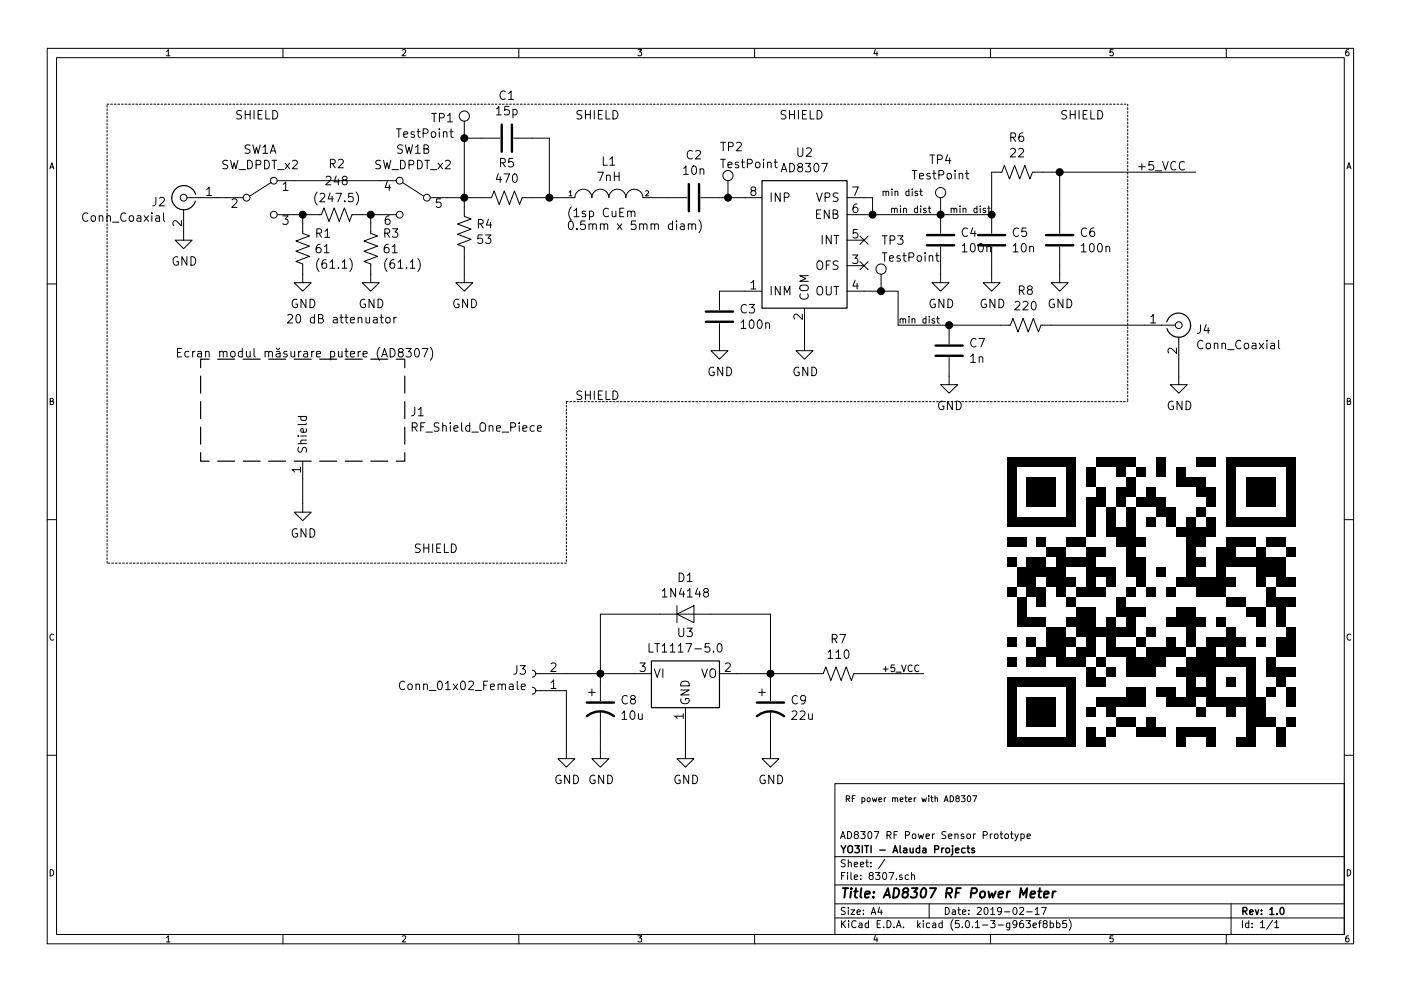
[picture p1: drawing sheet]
EESchema Schematic File Version 4
LIBS:8307-cache
EELAYER 26 0
EELAYER END
$Descr A4 11693 8268
encoding utf-8
Sheet 1 1
Title "AD8307 RF Power Meter"
Date "2019-02-17"
Rev "1.0"
Comp "YO3ITI - Alauda Projects"
Comment1 "AD8307 RF Power Sensor Prototype"
Comment2 ""
Comment3 ""
Comment4 ""
$EndDescr
$Comp
L Device:RF_Shield_One_Piece J1
U 1 1
P 3650 3600
F 0 "J1" H 4280 3591 50  0000 L CNN
F 1 "RF_Shield_One_Piece" H 4280 3500 50  0000 L CNN
F 2 "RF_Shielding:Laird_Technologies_BMI-S-209-F_29.36x18.50mm" H 3650 3500 50  0001 C CNN
F 3 "~" H 3650 3500 50  0001 C CNN
	1    3650 3600
	1    0    0    -1  
$EndComp
$Comp
L power:GND #PWR0101
U 1 1
P 3650 4150
F 0 "#PWR0101" H 3650 3900 50  0001 C CNN
F 1 "GND" H 3655 3977 50  0000 C CNN
F 2 "" H 3650 4150 50  0001 C CNN
F 3 "" H 3650 4150 50  0001 C CNN
	1    3650 4150
	1    0    0    -1  
$EndComp
Wire Wire Line
	3650 4000 3650 4150
$Comp
L 8307-rescue:AD8307-Amplifier_Logarithmic U2
U 1 1
P 6600 2650
F 0 "U2" H 6600 3217 50  0000 C CNN
F 1 "AD8307" H 6600 3126 50  0000 C CNN
F 2 "Package_SO:SOIC-8_3.9x4.9mm_P1.27mm" H 6350 3250 50  0001 C CNN
F 3 "http://www.analog.com/media/en/technical-documentation/data-sheets/AD8307.pdf" H 6350 3250 50  0001 C CNN
	1    6600 2650
	1    0    0    -1  
$EndComp
Text Notes 7050 6700 0    50   ~ 0
RF power meter with AD8307
$Comp
L power:GND #PWR05
U 1 1
P 6600 3200
F 0 "#PWR05" H 6600 2950 50  0001 C CNN
F 1 "GND" H 6605 3027 50  0000 C CNN
F 2 "" H 6600 3200 50  0001 C CNN
F 3 "" H 6600 3200 50  0001 C CNN
	1    6600 3200
	1    0    0    -1  
$EndComp
Text Notes 2900 3300 0    50   ~ 0
Ecran modul măsurare putere (AD8307)
$Comp
L Regulator_Linear:LT1117-5.0 U3
U 1 1
P 5900 5150
F 0 "U3" H 5900 5392 50  0000 C CNN
F 1 "LT1117-5.0" H 5900 5301 50  0000 C CNN
F 2 "Package_TO_SOT_SMD:SOT-223" H 5900 5150 50  0001 C CNN
F 3 "http://cds.linear.com/docs/en/datasheet/1117fd.pdf" H 5900 5150 50  0001 C CNN
	1    5900 5150
	1    0    0    -1  
$EndComp
$Comp
L Connector:Conn_Coaxial J2
U 1 1
P 2950 2350
F 0 "J2" H 3050 2326 50  0000 L CNN
F 1 "Conn_Coaxial" H 3050 2235 50  0000 L CNN
F 2 "Connector_Coaxial:SMA_Amphenol_901-144_Vertical" H 2950 2350 50  0001 C CNN
F 3 " ~" H 2950 2350 50  0001 C CNN
	1    2950 2350
	-1   0    0    -1  
$EndComp
$Comp
L power:GND #PWR04
U 1 1
P 6100 3200
F 0 "#PWR04" H 6100 2950 50  0001 C CNN
F 1 "GND" H 6105 3027 50  0000 C CNN
F 2 "" H 6100 3200 50  0001 C CNN
F 3 "" H 6100 3200 50  0001 C CNN
	1    6100 3200
	1    0    0    -1  
$EndComp
$Comp
L Device:C C3
U 1 1
P 6100 3050
F 0 "C3" H 6215 3096 50  0000 L CNN
F 1 "100n" H 6215 3005 50  0000 L CNN
F 2 "Capacitor_SMD:C_0603_1608Metric" H 6138 2900 50  0001 C CNN
F 3 "~" H 6100 3050 50  0001 C CNN
	1    6100 3050
	1    0    0    -1  
$EndComp
Wire Wire Line
	6100 2900 6250 2900
$Comp
L power:GND #PWR01
U 1 1
P 2950 2550
F 0 "#PWR01" H 2950 2300 50  0001 C CNN
F 1 "GND" H 2955 2377 50  0000 C CNN
F 2 "" H 2950 2550 50  0001 C CNN
F 3 "" H 2950 2550 50  0001 C CNN
	1    2950 2550
	1    0    0    -1  
$EndComp
$Comp
L Switch:SW_DPDT_x2 SW1
U 1 1
P 3400 2350
F 0 "SW1" H 3400 2635 50  0000 C CNN
F 1 "SW_DPDT_x2" H 3400 2544 50  0000 C CNN
F 2 "Button_Switch_SMD:SW_SPDT_CK-JS102011SAQN" H 3400 2350 50  0001 C CNN
F 3 "" H 3400 2350 50  0001 C CNN
	1    3400 2350
	1    0    0    -1  
$EndComp
$Comp
L Switch:SW_DPDT_x2 SW1
U 2 1
P 4300 2350
F 0 "SW1" H 4300 2635 50  0000 C CNN
F 1 "SW_DPDT_x2" H 4300 2544 50  0000 C CNN
F 2 "Button_Switch_SMD:SW_SPDT_CK-JS102011SAQN" H 4300 2350 50  0001 C CNN
F 3 "" H 4300 2350 50  0001 C CNN
	2    4300 2350
	-1   0    0    -1  
$EndComp
$Comp
L Device:R_US R2
U 1 1
P 3850 2450
F 0 "R2" V 3550 2450 50  0000 C CNN
F 1 "248" V 3650 2450 50  0000 C CNN
F 2 "Resistor_SMD:R_0603_1608Metric_Pad1.05x0.95mm_HandSolder" V 3890 2440 50  0001 C CNN
F 3 "~" H 3850 2450 50  0001 C CNN
F 4 "(247.5)" V 3750 2450 50  0000 C CNN "Calculated value"
	1    3850 2450
	0    1    1    0   
$EndComp
$Comp
L Device:R_US R1
U 1 1
P 3650 2650
F 0 "R1" H 3718 2741 50  0000 L CNN
F 1 "61" H 3718 2650 50  0000 L CNN
F 2 "Resistor_SMD:R_0603_1608Metric_Pad1.05x0.95mm_HandSolder" V 3690 2640 50  0001 C CNN
F 3 "~" H 3650 2650 50  0001 C CNN
F 4 "(61.1)" H 3718 2559 50  0000 L CNN "Calculated value"
	1    3650 2650
	1    0    0    -1  
$EndComp
$Comp
L Device:R_US R3
U 1 1
P 4050 2650
F 0 "R3" H 4118 2741 50  0000 L CNN
F 1 "61" H 4118 2650 50  0000 L CNN
F 2 "Resistor_SMD:R_0603_1608Metric_Pad1.05x0.95mm_HandSolder" V 4090 2640 50  0001 C CNN
F 3 "~" H 4050 2650 50  0001 C CNN
F 4 "(61.1)" H 4118 2559 50  0000 L CNN "Calculated value"
	1    4050 2650
	1    0    0    -1  
$EndComp
Wire Wire Line
	3600 2250 4100 2250
Wire Wire Line
	3600 2450 3650 2450
Wire Wire Line
	3650 2500 3650 2450
Connection ~ 3650 2450
Wire Wire Line
	3650 2450 3700 2450
Wire Wire Line
	4000 2450 4050 2450
Wire Wire Line
	4050 2500 4050 2450
Connection ~ 4050 2450
Wire Wire Line
	4050 2450 4100 2450
$Comp
L power:GND #PWR02
U 1 1
P 3650 2800
F 0 "#PWR02" H 3650 2550 50  0001 C CNN
F 1 "GND" H 3655 2627 50  0000 C CNN
F 2 "" H 3650 2800 50  0001 C CNN
F 3 "" H 3650 2800 50  0001 C CNN
	1    3650 2800
	1    0    0    -1  
$EndComp
$Comp
L power:GND #PWR03
U 1 1
P 4050 2800
F 0 "#PWR03" H 4050 2550 50  0001 C CNN
F 1 "GND" H 4055 2627 50  0000 C CNN
F 2 "" H 4050 2800 50  0001 C CNN
F 3 "" H 4050 2800 50  0001 C CNN
	1    4050 2800
	1    0    0    -1  
$EndComp
$Comp
L Device:R_US R4
U 1 1
P 4600 2550
F 0 "R4" H 4668 2596 50  0000 L CNN
F 1 "53" H 4668 2505 50  0000 L CNN
F 2 "Resistor_SMD:R_0603_1608Metric_Pad1.05x0.95mm_HandSolder" V 4640 2540 50  0001 C CNN
F 3 "~" H 4600 2550 50  0001 C CNN
	1    4600 2550
	1    0    0    -1  
$EndComp
$Comp
L Device:R_US R5
U 1 1
P 4850 2350
F 0 "R5" V 4645 2350 50  0000 C CNN
F 1 "470" V 4736 2350 50  0000 C CNN
F 2 "Resistor_SMD:R_0603_1608Metric_Pad1.05x0.95mm_HandSolder" V 4890 2340 50  0001 C CNN
F 3 "~" H 4850 2350 50  0001 C CNN
	1    4850 2350
	0    1    1    0   
$EndComp
$Comp
L Device:C C1
U 1 1
P 4850 2000
F 0 "C1" V 4598 2000 50  0000 C CNN
F 1 "15p" V 4689 2000 50  0000 C CNN
F 2 "Capacitor_SMD:C_0402_1005Metric" H 4888 1850 50  0001 C CNN
F 3 "~" H 4850 2000 50  0001 C CNN
	1    4850 2000
	0    1    1    0   
$EndComp
Wire Wire Line
	4500 2350 4600 2350
Wire Wire Line
	4600 2000 4600 2350
Connection ~ 4600 2350
Wire Wire Line
	4600 2350 4700 2350
Wire Wire Line
	4600 2350 4600 2400
Wire Wire Line
	5000 2000 5100 2000
Wire Wire Line
	5100 2000 5100 2350
Wire Wire Line
	5100 2350 5000 2350
$Comp
L pspice:INDUCTOR L1
U 1 1
P 5450 2350
F 0 "L1" H 5450 2565 50  0000 C CNN
F 1 "7nH" H 5450 2474 50  0000 C CNN
F 2 "Inductor_SMD:L_1206_3216Metric_Pad1.42x1.75mm_HandSolder" H 5450 2350 50  0001 C CNN
F 3 "" H 5450 2350 50  0001 C CNN
	1    5450 2350
	1    0    0    -1  
$EndComp
$Comp
L Device:C C2
U 1 1
P 5950 2350
F 0 "C2" V 5698 2350 50  0000 C CNN
F 1 "10n" V 5789 2350 50  0000 C CNN
F 2 "Capacitor_SMD:C_0402_1005Metric" H 5988 2200 50  0001 C CNN
F 3 "~" H 5950 2350 50  0001 C CNN
	1    5950 2350
	0    1    1    0   
$EndComp
Wire Wire Line
	5100 2350 5200 2350
Connection ~ 5100 2350
Wire Wire Line
	5700 2350 5800 2350
Wire Wire Line
	3150 2350 3200 2350
Wire Notes Line
	8500 1800 8500 3550
Wire Notes Line
	5200 3550 5200 4500
Wire Notes Line
	5200 4500 2500 4500
Wire Notes Line
	2500 4500 2500 1800
Text Notes 5250 3550 0    50   ~ 0
SHIELD
NoConn ~ 6950 2600
NoConn ~ 6950 2750
Wire Wire Line
	6600 3100 6600 3200
Text Notes 3550 3100 0    50   ~ 0
20 dB attenuator
$Comp
L power:GND #PWR06
U 1 1
P 4600 2800
F 0 "#PWR06" H 4600 2550 50  0001 C CNN
F 1 "GND" H 4605 2627 50  0000 C CNN
F 2 "" H 4600 2800 50  0001 C CNN
F 3 "" H 4600 2800 50  0001 C CNN
	1    4600 2800
	1    0    0    -1  
$EndComp
Wire Wire Line
	4600 2700 4600 2800
Text Notes 5200 2550 0    50   ~ 0
(1sp CuEm\n0.5mm x 5mm diam)
$Comp
L Device:R_US R6
U 1 1
P 7850 2200
F 0 "R6" V 7645 2200 50  0000 C CNN
F 1 "22" V 7736 2200 50  0000 C CNN
F 2 "Resistor_SMD:R_0603_1608Metric_Pad1.05x0.95mm_HandSolder" V 7890 2190 50  0001 C CNN
F 3 "~" H 7850 2200 50  0001 C CNN
	1    7850 2200
	0    1    1    0   
$EndComp
Wire Wire Line
	6950 2450 7000 2450
$Comp
L Device:C C4
U 1 1
P 7400 2600
F 0 "C4" H 7515 2646 50  0000 L CNN
F 1 "100n" H 7515 2555 50  0000 L CNN
F 2 "Capacitor_SMD:C_0603_1608Metric" H 7438 2450 50  0001 C CNN
F 3 "~" H 7400 2600 50  0001 C CNN
	1    7400 2600
	1    0    0    -1  
$EndComp
$Comp
L Device:C C5
U 1 1
P 7700 2600
F 0 "C5" H 7815 2646 50  0000 L CNN
F 1 "10n" H 7815 2555 50  0000 L CNN
F 2 "Capacitor_SMD:C_0402_1005Metric" H 7738 2450 50  0001 C CNN
F 3 "~" H 7700 2600 50  0001 C CNN
	1    7700 2600
	1    0    0    -1  
$EndComp
Wire Wire Line
	7700 2450 7400 2450
Connection ~ 7400 2450
$Comp
L power:GND #PWR07
U 1 1
P 7400 2800
F 0 "#PWR07" H 7400 2550 50  0001 C CNN
F 1 "GND" H 7405 2627 50  0000 C CNN
F 2 "" H 7400 2800 50  0001 C CNN
F 3 "" H 7400 2800 50  0001 C CNN
	1    7400 2800
	1    0    0    -1  
$EndComp
$Comp
L power:GND #PWR08
U 1 1
P 7700 2800
F 0 "#PWR08" H 7700 2550 50  0001 C CNN
F 1 "GND" H 7705 2627 50  0000 C CNN
F 2 "" H 7700 2800 50  0001 C CNN
F 3 "" H 7700 2800 50  0001 C CNN
	1    7700 2800
	1    0    0    -1  
$EndComp
Wire Wire Line
	7400 2750 7400 2800
Wire Wire Line
	7700 2750 7700 2800
$Comp
L Device:C C6
U 1 1
P 8100 2600
F 0 "C6" H 8215 2646 50  0000 L CNN
F 1 "100n" H 8215 2555 50  0000 L CNN
F 2 "Capacitor_SMD:C_0603_1608Metric" H 8138 2450 50  0001 C CNN
F 3 "~" H 8100 2600 50  0001 C CNN
	1    8100 2600
	1    0    0    -1  
$EndComp
$Comp
L power:GND #PWR09
U 1 1
P 8100 2800
F 0 "#PWR09" H 8100 2550 50  0001 C CNN
F 1 "GND" H 8105 2627 50  0000 C CNN
F 2 "" H 8100 2800 50  0001 C CNN
F 3 "" H 8100 2800 50  0001 C CNN
	1    8100 2800
	1    0    0    -1  
$EndComp
Wire Wire Line
	8100 2750 8100 2800
Wire Wire Line
	8000 2200 8100 2200
Wire Wire Line
	8100 2450 8100 2200
Connection ~ 8100 2200
Wire Wire Line
	8100 2200 8900 2200
Text Label 8550 2200 0    50   ~ 0
+5_VCC
Wire Notes Line
	5200 3550 8500 3550
Wire Notes Line
	2500 1800 8500 1800
Text Notes 8100 1900 0    50   ~ 0
SHIELD
Text Notes 6450 1900 0    50   ~ 0
SHIELD
Text Notes 5250 1900 0    50   ~ 0
SHIELD
Text Notes 3250 1900 0    50   ~ 0
SHIELD
Text Notes 4300 4450 0    50   ~ 0
SHIELD
Wire Wire Line
	7150 2900 7150 3100
Wire Wire Line
	7150 3100 7450 3100
$Comp
L Device:C C7
U 1 1
P 7450 3250
F 0 "C7" H 7565 3296 50  0000 L CNN
F 1 "1n" H 7565 3205 50  0000 L CNN
F 2 "Capacitor_SMD:C_0402_1005Metric" H 7488 3100 50  0001 C CNN
F 3 "~" H 7450 3250 50  0001 C CNN
	1    7450 3250
	1    0    0    -1  
$EndComp
Connection ~ 7450 3100
Wire Wire Line
	7450 3100 7750 3100
$Comp
L power:GND #PWR0102
U 1 1
P 7450 3400
F 0 "#PWR0102" H 7450 3150 50  0001 C CNN
F 1 "GND" H 7455 3227 50  0000 C CNN
F 2 "" H 7450 3400 50  0001 C CNN
F 3 "" H 7450 3400 50  0001 C CNN
	1    7450 3400
	1    0    0    -1  
$EndComp
Text Notes 7150 3100 0    39   ~ 0
min dist
Text Notes 7050 2350 0    39   ~ 0
min dist
Text Notes 7100 2450 0    39   ~ 0
min dist
Text Notes 7450 2450 0    39   ~ 0
min dist
Wire Wire Line
	6950 2350 7000 2350
Wire Wire Line
	7000 2350 7000 2450
Connection ~ 7000 2450
Wire Wire Line
	7000 2450 7400 2450
Wire Wire Line
	7700 2200 7700 2450
Connection ~ 7700 2450
$Comp
L power:GND #PWR012
U 1 1
P 5900 5600
F 0 "#PWR012" H 5900 5350 50  0001 C CNN
F 1 "GND" H 5905 5427 50  0000 C CNN
F 2 "" H 5900 5600 50  0001 C CNN
F 3 "" H 5900 5600 50  0001 C CNN
	1    5900 5600
	1    0    0    -1  
$EndComp
$Comp
L Device:CP1 C8
U 1 1
P 5400 5350
F 0 "C8" H 5515 5396 50  0000 L CNN
F 1 "10u" H 5515 5305 50  0000 L CNN
F 2 "Capacitor_SMD:CP_Elec_3x5.3" H 5400 5350 50  0001 C CNN
F 3 "~" H 5400 5350 50  0001 C CNN
	1    5400 5350
	1    0    0    -1  
$EndComp
$Comp
L Device:CP1 C9
U 1 1
P 6400 5350
F 0 "C9" H 6515 5396 50  0000 L CNN
F 1 "22u" H 6515 5305 50  0000 L CNN
F 2 "Capacitor_SMD:CP_Elec_3x5.3" H 6400 5350 50  0001 C CNN
F 3 "~" H 6400 5350 50  0001 C CNN
	1    6400 5350
	1    0    0    -1  
$EndComp
Wire Wire Line
	5900 5450 5900 5600
Wire Wire Line
	5600 5150 5400 5150
Wire Wire Line
	5400 5150 5400 5200
Wire Wire Line
	6200 5150 6400 5150
Wire Wire Line
	6400 5150 6400 5200
$Comp
L Diode:1N4148 D1
U 1 1
P 5900 4800
F 0 "D1" H 5900 5016 50  0000 C CNN
F 1 "1N4148" H 5900 4925 50  0000 C CNN
F 2 "Diode_THT:D_DO-35_SOD27_P7.62mm_Horizontal" H 5900 4625 50  0001 C CNN
F 3 "http://www.nxp.com/documents/data_sheet/1N4148_1N4448.pdf" H 5900 4800 50  0001 C CNN
	1    5900 4800
	1    0    0    -1  
$EndComp
Wire Wire Line
	6050 4800 6400 4800
Wire Wire Line
	6400 4800 6400 5150
Connection ~ 6400 5150
Wire Wire Line
	5750 4800 5400 4800
Wire Wire Line
	5400 4800 5400 5150
Connection ~ 5400 5150
$Comp
L power:GND #PWR011
U 1 1
P 5400 5600
F 0 "#PWR011" H 5400 5350 50  0001 C CNN
F 1 "GND" H 5405 5427 50  0000 C CNN
F 2 "" H 5400 5600 50  0001 C CNN
F 3 "" H 5400 5600 50  0001 C CNN
	1    5400 5600
	1    0    0    -1  
$EndComp
$Comp
L power:GND #PWR013
U 1 1
P 6400 5600
F 0 "#PWR013" H 6400 5350 50  0001 C CNN
F 1 "GND" H 6405 5427 50  0000 C CNN
F 2 "" H 6400 5600 50  0001 C CNN
F 3 "" H 6400 5600 50  0001 C CNN
	1    6400 5600
	1    0    0    -1  
$EndComp
Wire Wire Line
	6400 5500 6400 5600
Wire Wire Line
	5400 5500 5400 5600
Wire Wire Line
	6400 5150 6650 5150
Text Label 7050 5150 0    39   ~ 0
+5_VCC
$Comp
L Connector:Conn_01x02_Female J3
U 1 1
P 5000 5250
F 0 "J3" H 5028 5134 50  0000 L CNN
F 1 "Conn_01x02_Female" H 5028 5225 50  0000 L CNN
F 2 "Connector_JST:JST_ACH_BBM02B-ACHSS-GAN-ETF_1x02-1MP_P1.20mm_Vertical" H 5000 5250 50  0001 C CNN
F 3 "~" H 5000 5250 50  0001 C CNN
	1    5000 5250
	-1   0    0    1   
$EndComp
Wire Wire Line
	5200 5150 5400 5150
$Comp
L power:GND #PWR010
U 1 1
P 5200 5600
F 0 "#PWR010" H 5200 5350 50  0001 C CNN
F 1 "GND" H 5205 5427 50  0000 C CNN
F 2 "" H 5200 5600 50  0001 C CNN
F 3 "" H 5200 5600 50  0001 C CNN
	1    5200 5600
	1    0    0    -1  
$EndComp
Wire Wire Line
	5200 5250 5200 5600
$Comp
L Device:R_US R7
U 1 1
P 6800 5150
F 0 "R7" V 6595 5150 50  0000 C CNN
F 1 "110" V 6686 5150 50  0000 C CNN
F 2 "Resistor_SMD:R_0603_1608Metric_Pad1.05x0.95mm_HandSolder" V 6840 5140 50  0001 C CNN
F 3 "~" H 6800 5150 50  0001 C CNN
	1    6800 5150
	0    1    1    0   
$EndComp
Wire Wire Line
	6950 5150 7300 5150
$Comp
L Connector:Conn_Coaxial J4
U 1 1
P 8800 3100
F 0 "J4" H 8899 3076 50  0000 L CNN
F 1 "Conn_Coaxial" H 8899 2985 50  0000 L CNN
F 2 "Connector_Coaxial:SMA_Amphenol_901-144_Vertical" H 8800 3100 50  0001 C CNN
F 3 " ~" H 8800 3100 50  0001 C CNN
	1    8800 3100
	1    0    0    -1  
$EndComp
$Comp
L Device:R_US R8
U 1 1
P 7900 3100
F 0 "R8" V 7695 3100 50  0000 C CNN
F 1 "220" V 7786 3100 50  0000 C CNN
F 2 "Resistor_SMD:R_0603_1608Metric_Pad1.05x0.95mm_HandSolder" V 7940 3090 50  0001 C CNN
F 3 "~" H 7900 3100 50  0001 C CNN
	1    7900 3100
	0    1    1    0   
$EndComp
Wire Wire Line
	8050 3100 8600 3100
$Comp
L power:GND #PWR0103
U 1 1
P 8800 3400
F 0 "#PWR0103" H 8800 3150 50  0001 C CNN
F 1 "GND" H 8805 3227 50  0000 C CNN
F 2 "" H 8800 3400 50  0001 C CNN
F 3 "" H 8800 3400 50  0001 C CNN
	1    8800 3400
	1    0    0    -1  
$EndComp
Wire Wire Line
	8800 3300 8800 3400
Wire Wire Line
	6100 2350 6150 2350
Wire Wire Line
	4600 2000 4700 2000
Wire Wire Line
	6950 2900 7050 2900
$Comp
L Connector:TestPoint TP1
U 1 1
P 4600 2000
F 0 "TP1" H 4543 2120 50  0000 R CNN
F 1 "TestPoint" H 4543 2029 50  0000 R CNN
F 2 "TestPoint:TestPoint_THTPad_D1.0mm_Drill0.5mm" H 4800 2000 50  0001 C CNN
F 3 "~" H 4800 2000 50  0001 C CNN
	1    4600 2000
	1    0    0    -1  
$EndComp
Connection ~ 4600 2000
$Comp
L Connector:TestPoint TP2
U 1 1
P 6150 2350
F 0 "TP2" H 6100 2650 50  0000 L CNN
F 1 "TestPoint" H 6100 2550 50  0000 L CNN
F 2 "TestPoint:TestPoint_THTPad_D1.0mm_Drill0.5mm" H 6350 2350 50  0001 C CNN
F 3 "~" H 6350 2350 50  0001 C CNN
	1    6150 2350
	1    0    0    -1  
$EndComp
Connection ~ 6150 2350
Wire Wire Line
	6150 2350 6250 2350
$Comp
L Connector:TestPoint TP4
U 1 1
P 7400 2450
F 0 "TP4" H 7400 2775 50  0000 C CNN
F 1 "TestPoint" H 7400 2684 50  0000 C CNN
F 2 "TestPoint:TestPoint_THTPad_D1.0mm_Drill0.5mm" H 7600 2450 50  0001 C CNN
F 3 "~" H 7600 2450 50  0001 C CNN
	1    7400 2450
	1    0    0    -1  
$EndComp
$Comp
L Connector:TestPoint TP3
U 1 1
P 7050 2900
F 0 "TP3" H 7050 3200 50  0000 L CNN
F 1 "TestPoint" H 7050 3100 50  0000 L CNN
F 2 "TestPoint:TestPoint_THTPad_D1.0mm_Drill0.5mm" H 7250 2900 50  0001 C CNN
F 3 "~" H 7250 2900 50  0001 C CNN
	1    7050 2900
	1    0    0    -1  
$EndComp
Connection ~ 7050 2900
Wire Wire Line
	7050 2900 7150 2900
$EndSCHEMATC
